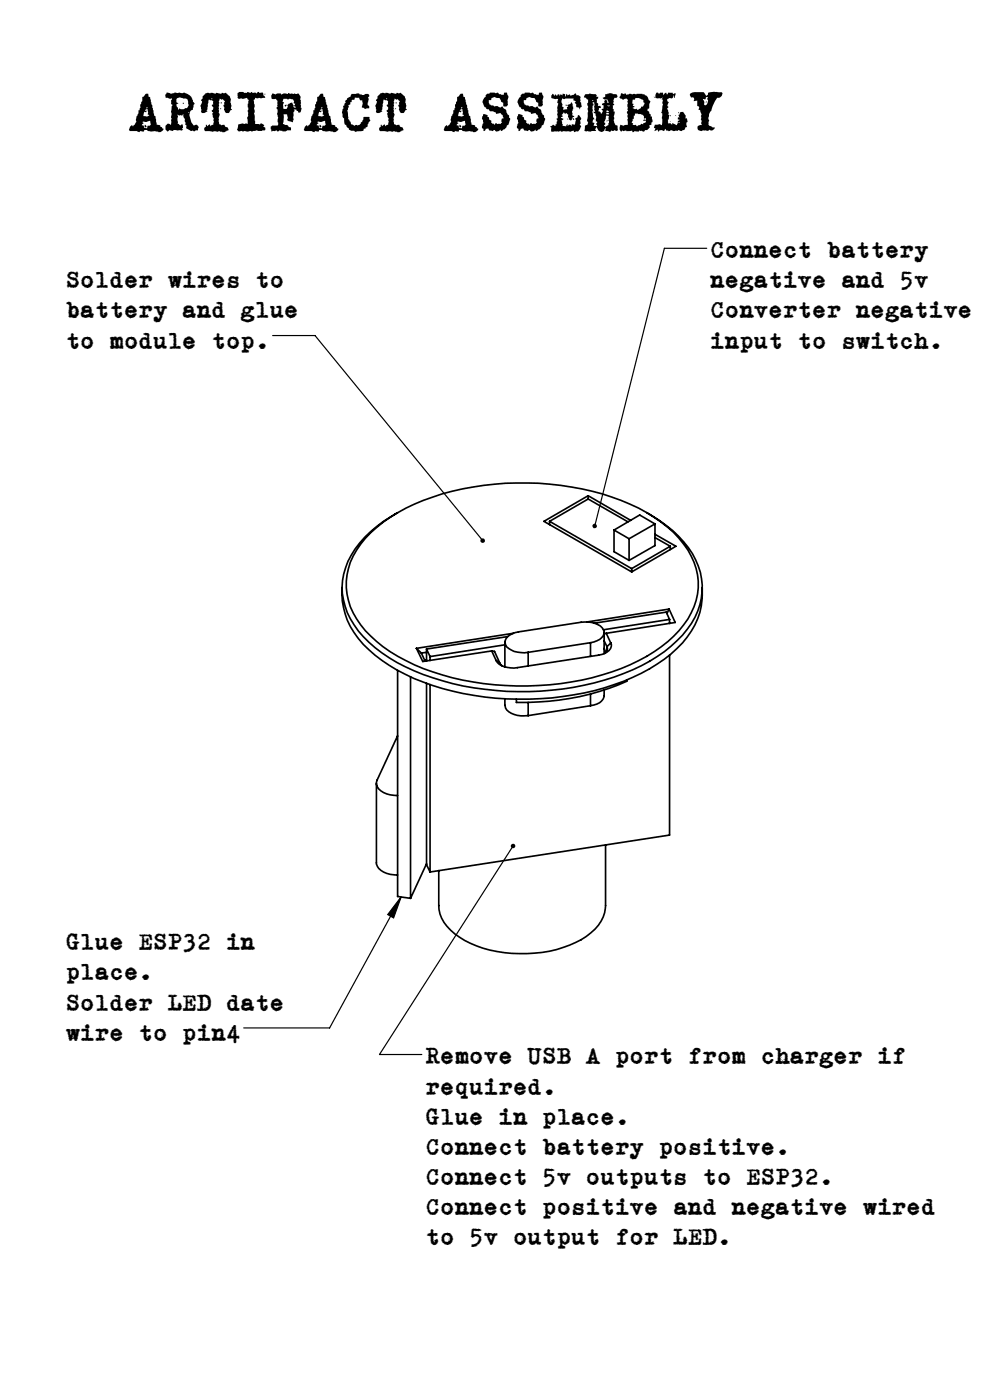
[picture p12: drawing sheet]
<svg xmlns="http://www.w3.org/2000/svg" width="148mm" height="210mm" viewBox="0 0 148 210" stroke-linecap="round" stroke-linejoin="round" font-family="sans-serif">
<g fill="none" stroke="#000" stroke-width=".25">
<path d="M55.6 79.9a26.7 26.7 0 0 1 12.2-6.2 42.8 42.8 0 0 1 26.7 1.9 18.2 18.2 0 0 1 9.1 7.8 9.3 9.3 0 0 1-1.1 10.3 22.2 22.2 0 0 1-10.7 7.1 43.1 43.1 0 0 1-29.7-1.1 19.5 19.5 0 0 1-8.6-6.9 9.4 9.4 0 0 1 .6-11.2zM59.6 76.9a17.3 17.3 0 0 0-7.4 7.3 9.7 9.7 0 0 0 1.5 10.4 23.4 23.4 0 0 0 11.2 7.1 43.7 43.7 0 0 0 30-1.2 19.1 19.1 0 0 0 9.3-7.9 9.9 9.9 0 0 0-1.7-11.3 21 21 0 0 0-5.5-4.4M82.4 78.2v.5M82.4 78.2l12.3 7.1M88.2 74.9l6 3.4M88.2 74.9l-5.8 3.3M88.2 74.4l-6.6 3.8 13.1 7.6M88.2 74.4l6.4 3.7M88.2 74.4v.5M92.1 79.5l2.2 1.3M92.1 79.5v3.3l2.2 1.3M98.2 78.6l-2.3-1.4-3.8 2.3"/>
<path d="M98.2 78.6l-3.9 2.2M98.2 78.6v3.2l-3.9 2.3M51.3 88.2a11.1 11.1 0 0 0 4 9.3 28.9 28.9 0 0 0 14.1 6.5 43.4 43.4 0 0 0 25.5-2.4 19.9 19.9 0 0 0 8.8-7 10.2 10.2 0 0 0 1.6-6.4M62.4 97.3l1 1.9 10.3-1.6M62.4 97.3l.8 .7M63.2 98l.5 1.2M64 97.9l-.8 .1M64 99l-.3 .1M64 97.4l.5 1.1M64 97.4v1.8M64.5 98.5v.6M73.7 97.6l.7 1.5"/>
<path d="M73.7 97.6l.5 .1 .8 1.8M74.4 99.1l.6 .4M75 99.5l.3 .4M75.7 96.3v3.7M75.7 96.7l-11.2 1.8M76.1 95.5l-12.1 1.9M77 95l-14.6 2.3M79.2 97.9v2M88.5 96.4a2.2 2.2 0 0 0 2.1-1.3 1.51 1.51 0 0 0-1.4-1.6 4.4 4.4 0 0 0-2.1-.2l-9.3 1.5a2.32 2.32 0 0 0-2.1 1.3 1.27 1.27 0 0 0 1 1.4 4.2 4.2 0 0 0 2.5 .4M88.5 96.4l-9.3 1.5M88.5 96.4v2.1M90.6 94.9v3.1"/>
<path d="M90.6 96.1l.4 .9M90.6 97.3l.2 .6M90.9 95l.7 1.4M90.9 95l-.3 .1M91 97a.81 .81 0 0 1-.3 1M91 97v.6M91.6 96.4a1.24 1.24 0 0 1-.9 1.6l-1 .3-12.1 1.8a3 3 0 0 1-3.2-1M91.6 96.4l-.6 .6M94.3 80.8v3.3M94.7 85.3v.5M98.2 80.6l2.3 1.3M98.2 80.1l3.2 1.8-6.7 3.9"/>
<path d="M100.3 91.4l.9 2-10.3 1.6M100.3 91.4l-12.3 1.9M100.3 91.4l-.3 .6M100.4 93.4l.1 .1M100.4 92.9l-.5-1.1-10.8 1.7M100.4 92.9l-9.9 1.6M100.4 92.9v.6M100.4 98.2v27.1l-35.9 5.5M100.5 81.9v.5M100.5 81.9l-5.8 3.4M56.4 117.5v11.9a1.9 1.9 0 0 0 1.6 1.6l1.6 .3M59.6 110.4l-3 6.6a1.48 1.48 0 0 0 .9 1.9 4.6 4.6 0 0 0 2.1 .4"/>
<path d="M59.6 100.6v33.9l2 .3M61.6 101.5v33.3M64 102.5v27.2l.5 1.1M64.5 102.7v28.1M75.7 104.8a1.82 1.82 0 0 0 1.4 2.4 4.5 4.5 0 0 0 2.1 .1M79.2 105.4v1.9M88.5 105.9l-9.3 1.4M88.5 104.1v1.8M90.6 103.5a1.76 1.76 0 0 1-1.6 2.3l-.5 .1M94 102v.2a38 38 0 0 1-16.6 3.2v-.5M64 129.6l-2.4 5.2M90.8 126.7v9.1a5.8 5.8 0 0 1-2.9 4.7 19.2 19.2 0 0 1-15.5 1.7 11.1 11.1 0 0 1-5.8-3.8 4.4 4.4 0 0 1-.8-2.6v-5.2"/>
</g>
<path d="M106 37.2h-6.4l-10.4 41.7M40.9 50.3h6.3l25.2 30.8M60.1 134.5l-1.1 3.2-.9-.5zM60.1 134.5l-10.7 19.7h-12.9M76.9 126.9l-20 31.3h6.4" fill="none" stroke="#000" stroke-width=".18"/>
<path d="M72.1 80.9a.34 .34 0 0 0 .1 .5 .34 .34 0 0 0 .4-.1l-.2-.2 .2 .2a.34 .34 0 0 0 0-.5 .34 .34 0 0 0-.5 .1zM88.9 78.7a.36 .36 0 0 0 .2 .5l.1-.3-.1 .3a.34 .34 0 0 0 .4-.4 .34 .34 0 0 0-.6-.1zM76.7 126.6a.34 .34 0 0 0 0 .5 .34 .34 0 0 0 .5 0 .34 .34 0 0 0-.1-.5l-.2 .3 .2-.3zM60.1 134.5l-1.1 3.2-.9-.5z" fill="#000"/>
<text font-size="8.5" x="19.3" y="19.8">ARTIFACT ASSEMBLY</text>
<g font-size="3.5">
<text x="106.5" y="38.7">Connect battery</text>
<text x="9.9" y="43.2">Solder wires to</text>
<text x="9.9" y="47.8">battery and glue</text>
<text x="106.5" y="43.2">negative and 5v</text>
<text x="106.5" y="47.8">Converter negative</text>
<text x="9.9" y="52.3">to module top.</text>
<text x="106.5" y="52.3">input to switch.</text>
<text x="9.9" y="142.5">Glue ESP32 in</text>
<text x="9.9" y="147.1">place.</text>
<text x="9.9" y="151.6">Solder LED date</text>
<text x="9.9" y="156.1">wire to pin4</text>
<text x="63.8" y="159.7">Remove USB A port from charger if</text>
<text x="63.8" y="164.2">required.</text>
<text x="63.8" y="168.7">Glue in place.</text>
<text x="63.8" y="173.2">Connect battery positive.</text>
<text x="63.8" y="177.8">Connect 5v outputs to ESP32.</text>
<text x="63.8" y="182.3">Connect positive and negative wired</text>
<text x="63.8" y="186.8">to 5v output for LED.</text>
</g>
</svg>
